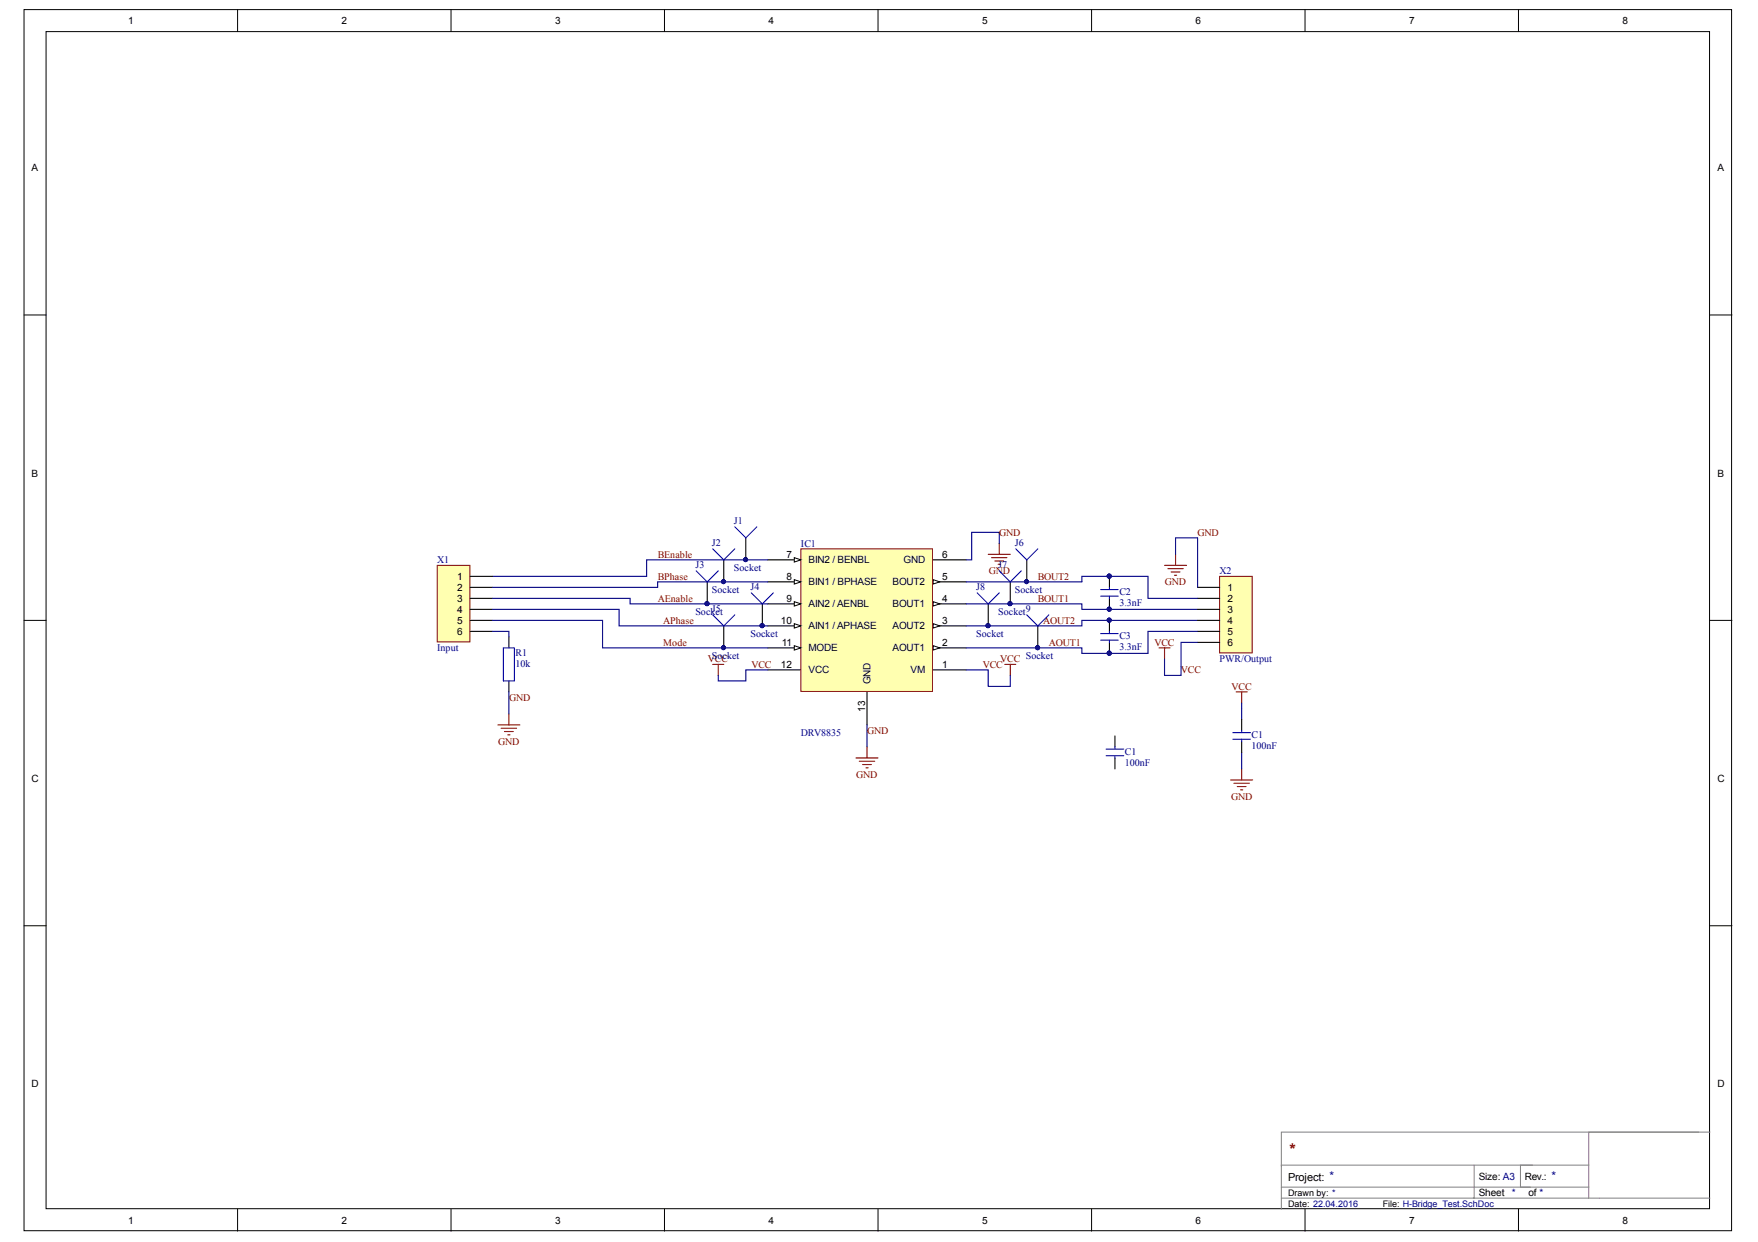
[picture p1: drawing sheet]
# Altium project H-Bridge_Test.PrjPcb
1 sheet, 17 parts. Net scope: global (net labels, ports and power ports of the same name join across sheets).
Board file: H-Bridge_Test.PcbDoc

## Sheet H-Bridge_Test.SchDoc
size A3; Organization: HSLU T&A; Address1: Abteilung Elektrotechnik; Address2: Technikumsstrasse 21; Address3: CH-6048 Horw

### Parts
(Parts that share a designator on the sheet are numbered #1, #2 ... from top to bottom, then left to right.)
9  Socket  [PIN1]
C1#1  100nF
C1#2  100nF
C2  3.3nF  [0805]
C3  3.3nF  [0805]
IC1  DRV8835  [PCBComponent_1]
J1  Socket  [PIN1]
J2  Socket  [PIN1]
J3  Socket  [PIN1]
J4  Socket  [PIN1]
J5  Socket  [PIN1]
J6  Socket  [PIN1]
J7  Socket  [PIN1]
J8  Socket  [PIN1]
R1  10k
X1  Input  [HDR1X6]
X2  PWR/Output  [HDR1X6]

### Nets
GND: C1#1.2 IC1.6(GND) IC1.13(GND) R1.1 X2.1
VCC: C1#1.1 IC1.1(VM) IC1.12(VCC) X2.6
AEnable: IC1.9(AIN2_/_AENBL) J3.1 X1.3
AOUT1: 9.1 C3.2 IC1.2(AOUT1) X2.5
AOUT2: C3.1 IC1.3(AOUT2) J8.1 X2.4
APhase: IC1.10(AIN1_/_APHASE) J4.1 X1.4
BEnable: IC1.7(BIN2_/_BENBL) J1.1 X1.1
BOUT1: C2.2 IC1.4(BOUT1) J7.1 X2.3
BOUT2: C2.1 IC1.5(BOUT2) J6.1 X2.2
BPhase: IC1.8(BIN1_/_BPHASE) J2.1 X1.2
Mode: IC1.11(MODE) J5.1 X1.5
NetR1_2: R1.2 X1.6

Not connected (* = marked no-connect by the designer): C1#2 1 2
